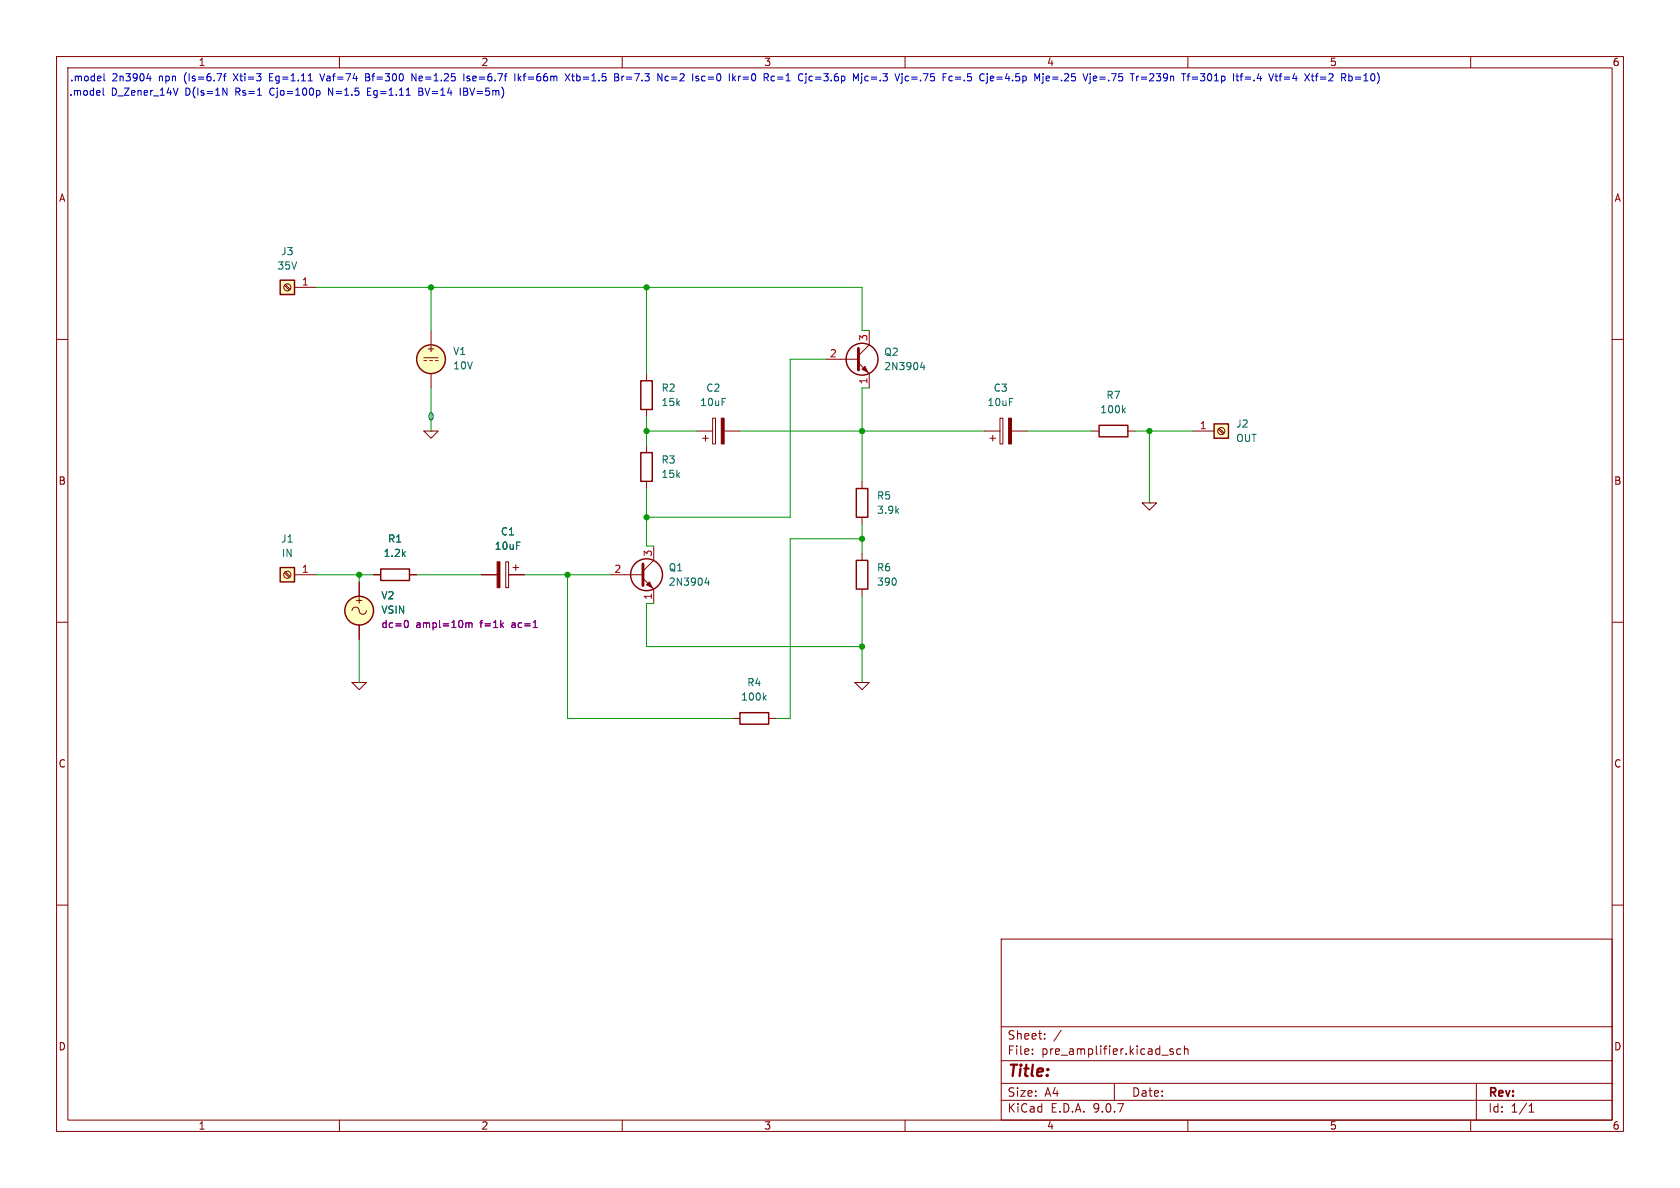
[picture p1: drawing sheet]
(kicad_sch
 (version 20250114)
 (generator "eeschema")
 (generator_version "9.0")
 (paper "A4")
 (lib_symbols
  (symbol "Connector:Screw_Terminal_01x01"
   (pin_names
    (offset 1.016) (hide yes)) (exclude_from_sim no) (in_bom yes) (on_board yes)
   (property "Reference" "J" (at 0 2.54 0) (effects (font (size 1.27 1.27))))
   (property "Value" "Screw_Terminal_01x01" (at 0 -2.54 0) (effects (font (size 1.27 1.27))))
   (property "Footprint" "" (at 0 0 0) (effects (font (size 1.27 1.27)) (hide yes)))
   (property "Datasheet" "~" (at 0 0 0) (effects (font (size 1.27 1.27)) (hide yes)))
   (property "Description" "Generic screw terminal, single row, 01x01, script generated (kicad-library-utils/schlib/autogen/connector/)" (at 0 0 0) (effects (font (size 1.27 1.27)) (hide yes)))
   (symbol "Screw_Terminal_01x01_1_1"
    (rectangle (start -1.27 1.27) (end 1.27 -1.27) (stroke (width 0.254) (type default)) (fill (type background)))
    (polyline (pts (xy -0.5334 0.3302) (xy 0.3302 -0.508)) (stroke (width 0.1524) (type default)) (fill (type none)))
    (polyline (pts (xy -0.3556 0.508) (xy 0.508 -0.3302)) (stroke (width 0.1524) (type default)) (fill (type none)))
    (circle (center 0 0) (radius 0.635) (stroke (width 0.1524) (type default)) (fill (type none)))
    (pin passive line (at -5.08 0 0) (length 3.81) (name "Pin_1" (effects (font (size 1.27 1.27)))) (number "1" (effects (font (size 1.27 1.27))))))
   (embedded_fonts no))
  (symbol "Device:C_Polarized"
   (pin_numbers (hide yes))
   (pin_names
    (offset 0.254)) (exclude_from_sim no) (in_bom yes) (on_board yes)
   (property "Reference" "C" (at 0.635 2.54 0) (effects (font (size 1.27 1.27)) (justify left)))
   (property "Value" "C_Polarized" (at 0.635 -2.54 0) (effects (font (size 1.27 1.27)) (justify left)))
   (property "Footprint" "" (at 0.9652 -3.81 0) (effects (font (size 1.27 1.27)) (hide yes)))
   (property "Datasheet" "~" (at 0 0 0) (effects (font (size 1.27 1.27)) (hide yes)))
   (property "Description" "Polarized capacitor" (at 0 0 0) (effects (font (size 1.27 1.27)) (hide yes)))
   (symbol "C_Polarized_0_1"
    (rectangle (start -2.286 0.508) (end 2.286 1.016) (stroke (width 0) (type default)) (fill (type none)))
    (polyline (pts (xy -1.778 2.286) (xy -0.762 2.286)) (stroke (width 0) (type default)) (fill (type none)))
    (polyline (pts (xy -1.27 2.794) (xy -1.27 1.778)) (stroke (width 0) (type default)) (fill (type none)))
    (rectangle (start 2.286 -0.508) (end -2.286 -1.016) (stroke (width 0) (type default)) (fill (type outline))))
   (symbol "C_Polarized_1_1"
    (pin passive line (at 0 3.81 270) (length 2.794) (name "~" (effects (font (size 1.27 1.27)))) (number "1" (effects (font (size 1.27 1.27)))))
    (pin passive line (at 0 -3.81 90) (length 2.794) (name "~" (effects (font (size 1.27 1.27)))) (number "2" (effects (font (size 1.27 1.27))))))
   (embedded_fonts no))
  (symbol "Device:R"
   (pin_numbers (hide yes))
   (pin_names
    (offset 0)) (exclude_from_sim no) (in_bom yes) (on_board yes)
   (property "Reference" "R" (at 2.032 0 90) (effects (font (size 1.27 1.27))))
   (property "Value" "R" (at 0 0 90) (effects (font (size 1.27 1.27))))
   (property "Footprint" "" (at -1.778 0 90) (effects (font (size 1.27 1.27)) (hide yes)))
   (property "Datasheet" "~" (at 0 0 0) (effects (font (size 1.27 1.27)) (hide yes)))
   (property "Description" "Resistor" (at 0 0 0) (effects (font (size 1.27 1.27)) (hide yes)))
   (symbol "R_0_1"
    (rectangle (start -1.016 -2.54) (end 1.016 2.54) (stroke (width 0.254) (type default)) (fill (type none))))
   (symbol "R_1_1"
    (pin passive line (at 0 3.81 270) (length 1.27) (name "~" (effects (font (size 1.27 1.27)))) (number "1" (effects (font (size 1.27 1.27)))))
    (pin passive line (at 0 -3.81 90) (length 1.27) (name "~" (effects (font (size 1.27 1.27)))) (number "2" (effects (font (size 1.27 1.27))))))
   (embedded_fonts no))
  (symbol "Simulation_SPICE:0"
   (power)
   (pin_numbers (hide yes))
   (pin_names
    (offset 0) (hide yes)) (exclude_from_sim no) (in_bom yes) (on_board yes)
   (property "Reference" "#GND" (at 0 -5.08 0) (effects (font (size 1.27 1.27)) (hide yes)))
   (property "Value" "0" (at 0 -2.54 0) (effects (font (size 1.27 1.27))))
   (property "Footprint" "" (at 0 0 0) (effects (font (size 1.27 1.27)) (hide yes)))
   (property "Datasheet" "https://ngspice.sourceforge.io/docs/ngspice-html-manual/manual.xhtml#subsec_Circuit_elements__device" (at 0 -10.16 0) (effects (font (size 1.27 1.27)) (hide yes)))
   (property "Description" "0V reference potential for simulation" (at 0 -7.62 0) (effects (font (size 1.27 1.27)) (hide yes)))
   (symbol "0_0_1"
    (polyline (pts (xy -1.27 0) (xy 0 -1.27) (xy 1.27 0) (xy -1.27 0)) (stroke (width 0) (type default)) (fill (type none))))
   (symbol "0_1_1"
    (pin power_in line (at 0 0 0) (length 0) (name "~" (effects (font (size 1.016 1.016)))) (number "1" (effects (font (size 1.016 1.016))))))
   (embedded_fonts no))
  (symbol "Simulation_SPICE:VDC"
   (pin_numbers (hide yes))
   (pin_names
    (offset 0.0254)) (exclude_from_sim no) (in_bom yes) (on_board yes)
   (property "Reference" "V" (at 2.54 2.54 0) (effects (font (size 1.27 1.27)) (justify left)))
   (property "Value" "1" (at 2.54 0 0) (effects (font (size 1.27 1.27)) (justify left)))
   (property "Footprint" "" (at 0 0 0) (effects (font (size 1.27 1.27)) (hide yes)))
   (property "Datasheet" "https://ngspice.sourceforge.io/docs/ngspice-html-manual/manual.xhtml#sec_Independent_Sources_for" (at 0 0 0) (effects (font (size 1.27 1.27)) (hide yes)))
   (property "Description" "Voltage source, DC" (at 0 0 0) (effects (font (size 1.27 1.27)) (hide yes)))
   (property "Sim.Pins" "1=+ 2=-" (at 0 0 0) (effects (font (size 1.27 1.27)) (hide yes)))
   (property "Sim.Type" "DC" (at 0 0 0) (effects (font (size 1.27 1.27)) (hide yes)))
   (property "Sim.Device" "V" (at 0 0 0) (effects (font (size 1.27 1.27)) (justify left) (hide yes)))
   (symbol "VDC_0_0"
    (polyline (pts (xy -1.27 0.254) (xy 1.27 0.254)) (stroke (width 0) (type default)) (fill (type none)))
    (polyline (pts (xy -0.762 -0.254) (xy -1.27 -0.254)) (stroke (width 0) (type default)) (fill (type none)))
    (polyline (pts (xy 0.254 -0.254) (xy -0.254 -0.254)) (stroke (width 0) (type default)) (fill (type none)))
    (polyline (pts (xy 1.27 -0.254) (xy 0.762 -0.254)) (stroke (width 0) (type default)) (fill (type none)))
    (text "+" (at 0 1.905 0) (effects (font (size 1.27 1.27)))))
   (symbol "VDC_0_1"
    (circle (center 0 0) (radius 2.54) (stroke (width 0.254) (type default)) (fill (type background))))
   (symbol "VDC_1_1"
    (pin passive line (at 0 5.08 270) (length 2.54) (name "~" (effects (font (size 1.27 1.27)))) (number "1" (effects (font (size 1.27 1.27)))))
    (pin passive line (at 0 -5.08 90) (length 2.54) (name "~" (effects (font (size 1.27 1.27)))) (number "2" (effects (font (size 1.27 1.27))))))
   (embedded_fonts no))
  (symbol "Simulation_SPICE:VSIN"
   (pin_numbers (hide yes))
   (pin_names
    (offset 0.0254)) (exclude_from_sim no) (in_bom yes) (on_board yes)
   (property "Reference" "V" (at 2.54 2.54 0) (effects (font (size 1.27 1.27)) (justify left)))
   (property "Value" "VSIN" (at 2.54 0 0) (effects (font (size 1.27 1.27)) (justify left)))
   (property "Footprint" "" (at 0 0 0) (effects (font (size 1.27 1.27)) (hide yes)))
   (property "Datasheet" "https://ngspice.sourceforge.io/docs/ngspice-html-manual/manual.xhtml#sec_Independent_Sources_for" (at 0 0 0) (effects (font (size 1.27 1.27)) (hide yes)))
   (property "Description" "Voltage source, sinusoidal" (at 0 0 0) (effects (font (size 1.27 1.27)) (hide yes)))
   (property "Sim.Pins" "1=+ 2=-" (at 0 0 0) (effects (font (size 1.27 1.27)) (hide yes)))
   (property "Sim.Params" "dc=0 ampl=1 f=1k ac=1" (at 2.54 -2.54 0) (effects (font (size 1.27 1.27)) (justify left)))
   (property "Sim.Type" "SIN" (at 0 0 0) (effects (font (size 1.27 1.27)) (hide yes)))
   (property "Sim.Device" "V" (at 0 0 0) (effects (font (size 1.27 1.27)) (justify left) (hide yes)))
   (symbol "VSIN_0_0"
    (arc (start -1.27 0) (mid -0.635 0.6323) (end 0 0) (stroke (width 0) (type default)) (fill (type none)))
    (arc (start 1.27 0) (mid 0.635 -0.6323) (end 0 0) (stroke (width 0) (type default)) (fill (type none)))
    (text "+" (at 0 1.905 0) (effects (font (size 1.27 1.27)))))
   (symbol "VSIN_0_1"
    (circle (center 0 0) (radius 2.54) (stroke (width 0.254) (type default)) (fill (type background))))
   (symbol "VSIN_1_1"
    (pin passive line (at 0 5.08 270) (length 2.54) (name "~" (effects (font (size 1.27 1.27)))) (number "1" (effects (font (size 1.27 1.27)))))
    (pin passive line (at 0 -5.08 90) (length 2.54) (name "~" (effects (font (size 1.27 1.27)))) (number "2" (effects (font (size 1.27 1.27))))))
   (embedded_fonts no))
  (symbol "Transistor_BJT:2N3904"
   (pin_names
    (offset 0) (hide yes)) (exclude_from_sim no) (in_bom yes) (on_board yes)
   (property "Reference" "Q" (at 5.08 1.905 0) (effects (font (size 1.27 1.27)) (justify left)))
   (property "Value" "2N3904" (at 5.08 0 0) (effects (font (size 1.27 1.27)) (justify left)))
   (property "Footprint" "Package_TO_SOT_THT:TO-92_Inline" (at 5.08 -1.905 0) (effects (font (size 1.27 1.27)
    (italic yes)) (justify left) (hide yes)))
   (property "Datasheet" "https://www.onsemi.com/pub/Collateral/2N3903-D.PDF" (at 0 0 0) (effects (font (size 1.27 1.27)) (justify left) (hide yes)))
   (property "Description" "0.2A Ic, 40V Vce, Small Signal NPN Transistor, TO-92" (at 0 0 0) (effects (font (size 1.27 1.27)) (hide yes)))
   (property "Sim.Device" "NPN" (at 0 0 0) (effects (font (size 1.27 1.27)) (hide yes)))
   (property "Sim.Pins" "1=E 2=B 3=C" (at 0 0 0) (effects (font (size 1.27 1.27)) (hide yes)))
   (symbol "2N3904_0_1"
    (polyline (pts (xy -2.54 0) (xy 0.635 0)) (stroke (width 0) (type default)) (fill (type none)))
    (polyline (pts (xy 0.635 1.905) (xy 0.635 -1.905)) (stroke (width 0.508) (type default)) (fill (type none)))
    (circle (center 1.27 0) (radius 2.8194) (stroke (width 0.254) (type default)) (fill (type none))))
   (symbol "2N3904_1_1"
    (polyline (pts (xy 0.635 0.635) (xy 2.54 2.54)) (stroke (width 0) (type default)) (fill (type none)))
    (polyline (pts (xy 0.635 -0.635) (xy 2.54 -2.54)) (stroke (width 0) (type default)) (fill (type none)))
    (polyline (pts (xy 1.27 -1.778) (xy 1.778 -1.27) (xy 2.286 -2.286) (xy 1.27 -1.778)) (stroke (width 0) (type default)) (fill (type outline)))
    (pin input line (at -5.08 0 0) (length 2.54) (name "B" (effects (font (size 1.27 1.27)))) (number "2" (effects (font (size 1.27 1.27)))))
    (pin passive line (at 2.54 5.08 270) (length 2.54) (name "C" (effects (font (size 1.27 1.27)))) (number "3" (effects (font (size 1.27 1.27)))))
    (pin passive line (at 2.54 -5.08 90) (length 2.54) (name "E" (effects (font (size 1.27 1.27)))) (number "1" (effects (font (size 1.27 1.27))))))
   (embedded_fonts no)))
 (text ".model 2n3904 npn (Is=6.7f Xti=3 Eg=1.11 Vaf=74 Bf=300 Ne=1.25 Ise=6.7f Ikf=66m Xtb=1.5 Br=7.3 Nc=2 Isc=0 Ikr=0 Rc=1 Cjc=3.6p Mjc=.3 Vjc=.75 Fc=.5 Cje=4.5p Mje=.25 Vje=.75 Tr=239n Tf=301p Itf=.4 Vtf=4 Xtf=2 Rb=10)"
  (exclude_from_sim no)
  (at 128.27 13.97 0)
  (effects (font (size 1.27 1.27))))
 (text ".model D_Zener_14V D(Is=1N Rs=1 Cjo=100p N=1.5 Eg=1.11 BV=14 IBV=5m)"
  (exclude_from_sim no)
  (at 50.8 16.51 0)
  (effects (font (size 1.27 1.27))))
 (junction
  (at 152.4 76.2)
  (diameter 0)
  (color 0 0 0 0))
 (junction
  (at 152.4 114.3)
  (diameter 0)
  (color 0 0 0 0))
 (junction
  (at 100.33 101.6)
  (diameter 0)
  (color 0 0 0 0))
 (junction
  (at 63.5 101.6)
  (diameter 0)
  (color 0 0 0 0))
 (junction
  (at 114.3 76.2)
  (diameter 0)
  (color 0 0 0 0))
 (junction
  (at 76.2 50.8)
  (diameter 0)
  (color 0 0 0 0))
 (junction
  (at 203.2 76.2)
  (diameter 0)
  (color 0 0 0 0))
 (junction
  (at 152.4 95.25)
  (diameter 0)
  (color 0 0 0 0))
 (junction
  (at 114.3 91.44)
  (diameter 0)
  (color 0 0 0 0))
 (junction
  (at 114.3 50.8)
  (diameter 0)
  (color 0 0 0 0))
 (wire
  (pts (xy 92.71 101.6) (xy 100.33 101.6))
  (stroke (width 0) (type default)))
 (wire
  (pts (xy 73.66 101.6) (xy 85.09 101.6))
  (stroke (width 0) (type default)))
 (wire
  (pts (xy 100.33 101.6) (xy 107.95 101.6))
  (stroke (width 0) (type default)))
 (wire
  (pts (xy 114.3 114.3) (xy 152.4 114.3))
  (stroke (width 0) (type default)))
 (wire
  (pts (xy 114.3 76.2) (xy 114.3 78.74))
  (stroke (width 0) (type default)))
 (wire
  (pts (xy 76.2 50.8) (xy 76.2 58.42))
  (stroke (width 0) (type default)))
 (wire
  (pts (xy 152.4 76.2) (xy 152.4 85.09))
  (stroke (width 0) (type default)))
 (wire
  (pts (xy 203.2 76.2) (xy 203.2 88.9))
  (stroke (width 0) (type default)))
 (wire
  (pts (xy 153.67 58.42) (xy 152.4 58.42))
  (stroke (width 0) (type default)))
 (wire
  (pts (xy 100.33 101.6) (xy 100.33 127))
  (stroke (width 0) (type default)))
 (wire
  (pts (xy 100.33 127) (xy 129.54 127))
  (stroke (width 0) (type default)))
 (wire
  (pts (xy 152.4 114.3) (xy 152.4 120.65))
  (stroke (width 0) (type default)))
 (wire
  (pts (xy 203.2 76.2) (xy 210.82 76.2))
  (stroke (width 0) (type default)))
 (wire
  (pts (xy 115.57 106.68) (xy 114.3 106.68))
  (stroke (width 0) (type default)))
 (wire
  (pts (xy 114.3 106.68) (xy 114.3 114.3))
  (stroke (width 0) (type default)))
 (wire
  (pts (xy 76.2 68.58) (xy 76.2 76.2))
  (stroke (width 0) (type default)))
 (wire
  (pts (xy 152.4 114.3) (xy 152.4 105.41))
  (stroke (width 0) (type default)))
 (wire
  (pts (xy 115.57 96.52) (xy 114.3 96.52))
  (stroke (width 0) (type default)))
 (wire
  (pts (xy 152.4 92.71) (xy 152.4 95.25))
  (stroke (width 0) (type default)))
 (wire
  (pts (xy 181.61 76.2) (xy 193.04 76.2))
  (stroke (width 0) (type default)))
 (wire
  (pts (xy 152.4 95.25) (xy 152.4 97.79))
  (stroke (width 0) (type default)))
 (wire
  (pts (xy 114.3 73.66) (xy 114.3 76.2))
  (stroke (width 0) (type default)))
 (wire
  (pts (xy 114.3 91.44) (xy 114.3 96.52))
  (stroke (width 0) (type default)))
 (wire
  (pts (xy 114.3 86.36) (xy 114.3 91.44))
  (stroke (width 0) (type default)))
 (wire
  (pts (xy 114.3 76.2) (xy 123.19 76.2))
  (stroke (width 0) (type default)))
 (wire
  (pts (xy 63.5 101.6) (xy 63.5 102.87))
  (stroke (width 0) (type default)))
 (wire
  (pts (xy 153.67 68.58) (xy 152.4 68.58))
  (stroke (width 0) (type default)))
 (wire
  (pts (xy 130.81 76.2) (xy 152.4 76.2))
  (stroke (width 0) (type default)))
 (wire
  (pts (xy 114.3 91.44) (xy 139.7 91.44))
  (stroke (width 0) (type default)))
 (wire
  (pts (xy 152.4 76.2) (xy 173.99 76.2))
  (stroke (width 0) (type default)))
 (wire
  (pts (xy 139.7 95.25) (xy 139.7 127))
  (stroke (width 0) (type default)))
 (wire
  (pts (xy 152.4 68.58) (xy 152.4 76.2))
  (stroke (width 0) (type default)))
 (wire
  (pts (xy 139.7 91.44) (xy 139.7 63.5))
  (stroke (width 0) (type default)))
 (wire
  (pts (xy 139.7 63.5) (xy 146.05 63.5))
  (stroke (width 0) (type default)))
 (wire
  (pts (xy 55.88 101.6) (xy 63.5 101.6))
  (stroke (width 0) (type default)))
 (wire
  (pts (xy 139.7 127) (xy 137.16 127))
  (stroke (width 0) (type default)))
 (wire
  (pts (xy 114.3 50.8) (xy 114.3 66.04))
  (stroke (width 0) (type default)))
 (wire
  (pts (xy 55.88 50.8) (xy 76.2 50.8))
  (stroke (width 0) (type default)))
 (wire
  (pts (xy 152.4 95.25) (xy 139.7 95.25))
  (stroke (width 0) (type default)))
 (wire
  (pts (xy 114.3 50.8) (xy 152.4 50.8))
  (stroke (width 0) (type default)))
 (wire
  (pts (xy 63.5 101.6) (xy 66.04 101.6))
  (stroke (width 0) (type default)))
 (wire
  (pts (xy 152.4 50.8) (xy 152.4 58.42))
  (stroke (width 0) (type default)))
 (wire
  (pts (xy 76.2 50.8) (xy 114.3 50.8))
  (stroke (width 0) (type default)))
 (wire
  (pts (xy 200.66 76.2) (xy 203.2 76.2))
  (stroke (width 0) (type default)))
 (wire
  (pts (xy 63.5 113.03) (xy 63.5 120.65))
  (stroke (width 0) (type default)))
 (symbol
  (lib_id "Device:R")
  (at 196.85 76.2 90)
  (unit 1)
  (exclude_from_sim no)
  (in_bom yes)
  (on_board yes)
  (dnp no)
  (fields_autoplaced yes)
  (property "Reference" "R7" (at 196.85 69.85 90) (effects (font (size 1.27 1.27))))
  (property "Value" "100k" (at 196.85 72.39 90) (effects (font (size 1.27 1.27))))
  (property "Footprint" "" (at 196.85 77.978 90) (effects (font (size 1.27 1.27)) (hide yes)))
  (property "Datasheet" "~" (at 196.85 76.2 0) (effects (font (size 1.27 1.27)) (hide yes)))
  (property "Description" "Resistor" (at 196.85 76.2 0) (effects (font (size 1.27 1.27)) (hide yes)))
  (pin "2")
  (pin "1")
  (instances (project "" (path "" (reference "R7") (unit 1)))))
 (symbol
  (lib_id "Device:R")
  (at 152.4 101.6 0)
  (unit 1)
  (exclude_from_sim no)
  (in_bom yes)
  (on_board yes)
  (dnp no)
  (fields_autoplaced yes)
  (property "Reference" "R6" (at 154.94 100.3299 0) (effects (font (size 1.27 1.27)) (justify left)))
  (property "Value" "390" (at 154.94 102.8699 0) (effects (font (size 1.27 1.27)) (justify left)))
  (property "Footprint" "" (at 150.622 101.6 90) (effects (font (size 1.27 1.27)) (hide yes)))
  (property "Datasheet" "~" (at 152.4 101.6 0) (effects (font (size 1.27 1.27)) (hide yes)))
  (property "Description" "Resistor" (at 152.4 101.6 0) (effects (font (size 1.27 1.27)) (hide yes)))
  (pin "1")
  (pin "2")
  (instances (project "" (path "" (reference "R6") (unit 1))) (project "pre_amplifier" (path "" (reference "R6") (unit 1)))))
 (symbol
  (lib_id "Device:R")
  (at 69.85 101.6 270)
  (unit 1)
  (exclude_from_sim no)
  (in_bom yes)
  (on_board yes)
  (dnp no)
  (fields_autoplaced yes)
  (property "Reference" "R1" (at 69.85 95.25 90) (effects (font (size 1.27 1.27))))
  (property "Value" "1.2k" (at 69.85 97.79 90) (effects (font (size 1.27 1.27))))
  (property "Footprint" "" (at 69.85 99.822 90) (effects (font (size 1.27 1.27)) (hide yes)))
  (property "Datasheet" "~" (at 69.85 101.6 0) (effects (font (size 1.27 1.27)) (hide yes)))
  (property "Description" "Resistor" (at 69.85 101.6 0) (effects (font (size 1.27 1.27)) (hide yes)))
  (pin "2")
  (pin "1")
  (instances (project "" (path "" (reference "R8") (unit 1))) (project "pre_amplifier" (path "" (reference "R1") (unit 1)))))
 (symbol
  (lib_id "Transistor_BJT:2N3904")
  (at 151.13 63.5 0)
  (unit 1)
  (exclude_from_sim no)
  (in_bom yes)
  (on_board yes)
  (dnp no)
  (fields_autoplaced yes)
  (property "Reference" "Q2" (at 156.21 62.2299 0) (effects (font (size 1.27 1.27)) (justify left)))
  (property "Value" "2N3904" (at 156.21 64.7699 0) (effects (font (size 1.27 1.27)) (justify left)))
  (property "Footprint" "Package_TO_SOT_THT:TO-92_Inline" (at 156.21 65.405 0) (effects (font (size 1.27 1.27)
    (italic yes)) (justify left) (hide yes)))
  (property "Datasheet" "https://www.onsemi.com/pub/Collateral/2N3903-D.PDF" (at 151.13 63.5 0) (effects (font (size 1.27 1.27)) (justify left) (hide yes)))
  (property "Description" "0.2A Ic, 40V Vce, Small Signal NPN Transistor, TO-92" (at 151.13 63.5 0) (effects (font (size 1.27 1.27)) (hide yes)))
  (property "Sim.Device" "NPN" (at 151.13 63.5 0) (effects (font (size 1.27 1.27)) (hide yes)))
  (property "Sim.Pins" "1=E 2=B 3=C" (at 151.13 63.5 0) (effects (font (size 1.27 1.27)) (hide yes)))
  (property "Sim.Type" "GUMMELPOON" (at 151.13 63.5 0) (effects (font (size 1.27 1.27)) (hide yes)))
  (pin "3")
  (pin "2")
  (pin "1")
  (instances (project "" (path "" (reference "Q2") (unit 1))) (project "pre_amplifier" (path "" (reference "Q2") (unit 1)))))
 (symbol
  (lib_id "Simulation_SPICE:0")
  (at 203.2 88.9 0)
  (unit 1)
  (exclude_from_sim no)
  (in_bom yes)
  (on_board yes)
  (dnp no)
  (fields_autoplaced yes)
  (property "Reference" "#GND01" (at 203.2 93.98 0) (effects (font (size 1.27 1.27)) (hide yes)))
  (property "Value" "0" (at 203.2 86.36 0) (effects (font (size 1.27 1.27)) (hide yes)))
  (property "Footprint" "" (at 203.2 88.9 0) (effects (font (size 1.27 1.27)) (hide yes)))
  (property "Datasheet" "https://ngspice.sourceforge.io/docs/ngspice-html-manual/manual.xhtml#subsec_Circuit_elements__device" (at 203.2 99.06 0) (effects (font (size 1.27 1.27)) (hide yes)))
  (property "Description" "0V reference potential for simulation" (at 203.2 96.52 0) (effects (font (size 1.27 1.27)) (hide yes)))
  (pin "1")
  (instances (project "" (path "" (reference "#GND01") (unit 1)))))
 (symbol
  (lib_id "Simulation_SPICE:VDC")
  (at 76.2 63.5 0)
  (unit 1)
  (exclude_from_sim no)
  (in_bom yes)
  (on_board yes)
  (dnp no)
  (fields_autoplaced yes)
  (property "Reference" "V1" (at 80.01 62.1001 0) (effects (font (size 1.27 1.27)) (justify left)))
  (property "Value" "10V" (at 80.01 64.6401 0) (effects (font (size 1.27 1.27)) (justify left)))
  (property "Footprint" "" (at 76.2 63.5 0) (effects (font (size 1.27 1.27)) (hide yes)))
  (property "Datasheet" "https://ngspice.sourceforge.io/docs/ngspice-html-manual/manual.xhtml#sec_Independent_Sources_for" (at 76.2 63.5 0) (effects (font (size 1.27 1.27)) (hide yes)))
  (property "Description" "Voltage source, DC" (at 76.2 63.5 0) (effects (font (size 1.27 1.27)) (hide yes)))
  (property "Sim.Pins" "1=+ 2=-" (at 76.2 63.5 0) (effects (font (size 1.27 1.27)) (hide yes)))
  (property "Sim.Type" "DC" (at 76.2 63.5 0) (effects (font (size 1.27 1.27)) (hide yes)))
  (property "Sim.Device" "V" (at 76.2 63.5 0) (effects (font (size 1.27 1.27)) (justify left) (hide yes)))
  (pin "2")
  (pin "1")
  (instances (project "" (path "" (reference "V1") (unit 1)))))
 (symbol
  (lib_id "Simulation_SPICE:0")
  (at 63.5 120.65 0)
  (unit 1)
  (exclude_from_sim no)
  (in_bom yes)
  (on_board yes)
  (dnp no)
  (fields_autoplaced yes)
  (property "Reference" "#GND02" (at 63.5 125.73 0) (effects (font (size 1.27 1.27)) (hide yes)))
  (property "Value" "0" (at 63.5 118.11 0) (effects (font (size 1.27 1.27)) (hide yes)))
  (property "Footprint" "" (at 63.5 120.65 0) (effects (font (size 1.27 1.27)) (hide yes)))
  (property "Datasheet" "https://ngspice.sourceforge.io/docs/ngspice-html-manual/manual.xhtml#subsec_Circuit_elements__device" (at 63.5 130.81 0) (effects (font (size 1.27 1.27)) (hide yes)))
  (property "Description" "0V reference potential for simulation" (at 63.5 128.27 0) (effects (font (size 1.27 1.27)) (hide yes)))
  (pin "1")
  (instances (project "" (path "" (reference "#GND02") (unit 1)))))
 (symbol
  (lib_id "Device:C_Polarized")
  (at 177.8 76.2 90)
  (unit 1)
  (exclude_from_sim no)
  (in_bom yes)
  (on_board yes)
  (dnp no)
  (fields_autoplaced yes)
  (property "Reference" "C3" (at 176.911 68.58 90) (effects (font (size 1.27 1.27))))
  (property "Value" "10uF" (at 176.911 71.12 90) (effects (font (size 1.27 1.27))))
  (property "Footprint" "" (at 181.61 75.2348 0) (effects (font (size 1.27 1.27)) (hide yes)))
  (property "Datasheet" "~" (at 177.8 76.2 0) (effects (font (size 1.27 1.27)) (hide yes)))
  (property "Description" "Polarized Capacitor" (at 177.8 76.2 0) (effects (font (size 1.27 1.27)) (hide yes)))
  (pin "2")
  (pin "1")
  (instances (project "" (path "" (reference "C5") (unit 1))) (project "pre_amplifier" (path "" (reference "C3") (unit 1)))))
 (symbol
  (lib_id "Device:R")
  (at 114.3 82.55 0)
  (unit 1)
  (exclude_from_sim no)
  (in_bom yes)
  (on_board yes)
  (dnp no)
  (fields_autoplaced yes)
  (property "Reference" "R3" (at 116.84 81.2799 0) (effects (font (size 1.27 1.27)) (justify left)))
  (property "Value" "15k" (at 116.84 83.8199 0) (effects (font (size 1.27 1.27)) (justify left)))
  (property "Footprint" "" (at 112.522 82.55 90) (effects (font (size 1.27 1.27)) (hide yes)))
  (property "Datasheet" "~" (at 114.3 82.55 0) (effects (font (size 1.27 1.27)) (hide yes)))
  (property "Description" "Resistor" (at 114.3 82.55 0) (effects (font (size 1.27 1.27)) (hide yes)))
  (pin "2")
  (pin "1")
  (instances (project "" (path "" (reference "R3") (unit 1))) (project "pre_amplifier" (path "" (reference "R3") (unit 1)))))
 (symbol
  (lib_id "Connector:Screw_Terminal_01x01")
  (at 50.8 101.6 180)
  (unit 1)
  (exclude_from_sim yes)
  (in_bom yes)
  (on_board yes)
  (dnp no)
  (fields_autoplaced yes)
  (property "Reference" "J1" (at 50.8 95.25 0) (effects (font (size 1.27 1.27))))
  (property "Value" "IN" (at 50.8 97.79 0) (effects (font (size 1.27 1.27))))
  (property "Footprint" "" (at 50.8 101.6 0) (effects (font (size 1.27 1.27)) (hide yes)))
  (property "Datasheet" "~" (at 50.8 101.6 0) (effects (font (size 1.27 1.27)) (hide yes)))
  (property "Description" "Generic screw terminal, single row, 01x01, script generated (kicad-library-utils/schlib/autogen/connector/)" (at 50.8 101.6 0) (effects (font (size 1.27 1.27)) (hide yes)))
  (pin "1")
  (instances (project "" (path "" (reference "J1") (unit 1)))))
 (symbol
  (lib_id "Device:R")
  (at 114.3 69.85 0)
  (unit 1)
  (exclude_from_sim no)
  (in_bom yes)
  (on_board yes)
  (dnp no)
  (fields_autoplaced yes)
  (property "Reference" "R2" (at 116.84 68.5799 0) (effects (font (size 1.27 1.27)) (justify left)))
  (property "Value" "15k" (at 116.84 71.1199 0) (effects (font (size 1.27 1.27)) (justify left)))
  (property "Footprint" "" (at 112.522 69.85 90) (effects (font (size 1.27 1.27)) (hide yes)))
  (property "Datasheet" "~" (at 114.3 69.85 0) (effects (font (size 1.27 1.27)) (hide yes)))
  (property "Description" "Resistor" (at 114.3 69.85 0) (effects (font (size 1.27 1.27)) (hide yes)))
  (pin "1")
  (pin "2")
  (instances (project "" (path "" (reference "R4") (unit 1))) (project "pre_amplifier" (path "" (reference "R2") (unit 1)))))
 (symbol
  (lib_id "Connector:Screw_Terminal_01x01")
  (at 215.9 76.2 0)
  (unit 1)
  (exclude_from_sim yes)
  (in_bom yes)
  (on_board yes)
  (dnp no)
  (fields_autoplaced yes)
  (property "Reference" "J2" (at 218.44 74.9299 0) (effects (font (size 1.27 1.27)) (justify left)))
  (property "Value" "OUT" (at 218.44 77.4699 0) (effects (font (size 1.27 1.27)) (justify left)))
  (property "Footprint" "" (at 215.9 76.2 0) (effects (font (size 1.27 1.27)) (hide yes)))
  (property "Datasheet" "~" (at 215.9 76.2 0) (effects (font (size 1.27 1.27)) (hide yes)))
  (property "Description" "Generic screw terminal, single row, 01x01, script generated (kicad-library-utils/schlib/autogen/connector/)" (at 215.9 76.2 0) (effects (font (size 1.27 1.27)) (hide yes)))
  (pin "1")
  (instances (project "" (path "" (reference "J2") (unit 1)))))
 (symbol
  (lib_id "Connector:Screw_Terminal_01x01")
  (at 50.8 50.8 180)
  (unit 1)
  (exclude_from_sim yes)
  (in_bom yes)
  (on_board yes)
  (dnp no)
  (fields_autoplaced yes)
  (property "Reference" "J3" (at 50.8 44.45 0) (effects (font (size 1.27 1.27))))
  (property "Value" "35V" (at 50.8 46.99 0) (effects (font (size 1.27 1.27))))
  (property "Footprint" "" (at 50.8 50.8 0) (effects (font (size 1.27 1.27)) (hide yes)))
  (property "Datasheet" "~" (at 50.8 50.8 0) (effects (font (size 1.27 1.27)) (hide yes)))
  (property "Description" "Generic screw terminal, single row, 01x01, script generated (kicad-library-utils/schlib/autogen/connector/)" (at 50.8 50.8 0) (effects (font (size 1.27 1.27)) (hide yes)))
  (pin "1")
  (instances (project "" (path "" (reference "J3") (unit 1)))))
 (symbol
  (lib_id "Device:C_Polarized")
  (at 127 76.2 90)
  (unit 1)
  (exclude_from_sim no)
  (in_bom yes)
  (on_board yes)
  (dnp no)
  (fields_autoplaced yes)
  (property "Reference" "C2" (at 126.111 68.58 90) (effects (font (size 1.27 1.27))))
  (property "Value" "10uF" (at 126.111 71.12 90) (effects (font (size 1.27 1.27))))
  (property "Footprint" "" (at 130.81 75.2348 0) (effects (font (size 1.27 1.27)) (hide yes)))
  (property "Datasheet" "~" (at 127 76.2 0) (effects (font (size 1.27 1.27)) (hide yes)))
  (property "Description" "Polarized capacitor" (at 127 76.2 0) (effects (font (size 1.27 1.27)) (hide yes)))
  (pin "2")
  (pin "1")
  (instances (project "" (path "" (reference "C4") (unit 1))) (project "pre_amplifier" (path "" (reference "C2") (unit 1)))))
 (symbol
  (lib_id "Device:C_Polarized")
  (at 88.9 101.6 270)
  (unit 1)
  (exclude_from_sim no)
  (in_bom yes)
  (on_board yes)
  (dnp no)
  (fields_autoplaced yes)
  (property "Reference" "C1" (at 89.789 93.98 90) (effects (font (size 1.27 1.27))))
  (property "Value" "10uF" (at 89.789 96.52 90) (effects (font (size 1.27 1.27))))
  (property "Footprint" "" (at 85.09 102.5652 0) (effects (font (size 1.27 1.27)) (hide yes)))
  (property "Datasheet" "~" (at 88.9 101.6 0) (effects (font (size 1.27 1.27)) (hide yes)))
  (property "Description" "Polarized capacitor" (at 88.9 101.6 0) (effects (font (size 1.27 1.27)) (hide yes)))
  (pin "2")
  (pin "1")
  (instances (project "" (path "" (reference "C3") (unit 1))) (project "pre_amplifier" (path "" (reference "C1") (unit 1)))))
 (symbol
  (lib_id "Device:R")
  (at 152.4 88.9 0)
  (unit 1)
  (exclude_from_sim no)
  (in_bom yes)
  (on_board yes)
  (dnp no)
  (fields_autoplaced yes)
  (property "Reference" "R5" (at 154.94 87.6299 0) (effects (font (size 1.27 1.27)) (justify left)))
  (property "Value" "3.9k" (at 154.94 90.1699 0) (effects (font (size 1.27 1.27)) (justify left)))
  (property "Footprint" "" (at 150.622 88.9 90) (effects (font (size 1.27 1.27)) (hide yes)))
  (property "Datasheet" "~" (at 152.4 88.9 0) (effects (font (size 1.27 1.27)) (hide yes)))
  (property "Description" "Resistor" (at 152.4 88.9 0) (effects (font (size 1.27 1.27)) (hide yes)))
  (pin "2")
  (pin "1")
  (instances (project "" (path "" (reference "R5") (unit 1))) (project "pre_amplifier" (path "" (reference "R5") (unit 1)))))
 (symbol
  (lib_id "Simulation_SPICE:0")
  (at 76.2 76.2 0)
  (unit 1)
  (exclude_from_sim no)
  (in_bom yes)
  (on_board yes)
  (dnp no)
  (fields_autoplaced yes)
  (property "Reference" "#GND03" (at 76.2 81.28 0) (effects (font (size 1.27 1.27)) (hide yes)))
  (property "Value" "0" (at 76.2 73.66 0) (effects (font (size 1.27 1.27))))
  (property "Footprint" "" (at 76.2 76.2 0) (effects (font (size 1.27 1.27)) (hide yes)))
  (property "Datasheet" "https://ngspice.sourceforge.io/docs/ngspice-html-manual/manual.xhtml#subsec_Circuit_elements__device" (at 76.2 86.36 0) (effects (font (size 1.27 1.27)) (hide yes)))
  (property "Description" "0V reference potential for simulation" (at 76.2 83.82 0) (effects (font (size 1.27 1.27)) (hide yes)))
  (pin "1")
  (instances (project "" (path "" (reference "#GND03") (unit 1)))))
 (symbol
  (lib_id "Simulation_SPICE:VSIN")
  (at 63.5 107.95 0)
  (unit 1)
  (exclude_from_sim no)
  (in_bom yes)
  (on_board yes)
  (dnp no)
  (fields_autoplaced yes)
  (property "Reference" "V2" (at 67.31 105.2801 0) (effects (font (size 1.27 1.27)) (justify left)))
  (property "Value" "VSIN" (at 67.31 107.8201 0) (effects (font (size 1.27 1.27)) (justify left)))
  (property "Footprint" "" (at 63.5 107.95 0) (effects (font (size 1.27 1.27)) (hide yes)))
  (property "Datasheet" "https://ngspice.sourceforge.io/docs/ngspice-html-manual/manual.xhtml#sec_Independent_Sources_for" (at 63.5 107.95 0) (effects (font (size 1.27 1.27)) (hide yes)))
  (property "Description" "Voltage source, sinusoidal" (at 63.5 107.95 0) (effects (font (size 1.27 1.27)) (hide yes)))
  (property "Sim.Pins" "1=+ 2=-" (at 63.5 107.95 0) (effects (font (size 1.27 1.27)) (hide yes)))
  (property "Sim.Params" "dc=0 ampl=10m f=1k ac=1" (at 67.31 110.3601 0) (effects (font (size 1.27 1.27)) (justify left)))
  (property "Sim.Type" "SIN" (at 63.5 107.95 0) (effects (font (size 1.27 1.27)) (hide yes)))
  (property "Sim.Device" "V" (at 63.5 107.95 0) (effects (font (size 1.27 1.27)) (justify left) (hide yes)))
  (pin "1")
  (pin "2")
  (instances (project "" (path "" (reference "V2") (unit 1)))))
 (symbol
  (lib_id "Device:R")
  (at 133.35 127 90)
  (unit 1)
  (exclude_from_sim no)
  (in_bom yes)
  (on_board yes)
  (dnp no)
  (fields_autoplaced yes)
  (property "Reference" "R4" (at 133.35 120.65 90) (effects (font (size 1.27 1.27))))
  (property "Value" "100k" (at 133.35 123.19 90) (effects (font (size 1.27 1.27))))
  (property "Footprint" "" (at 133.35 128.778 90) (effects (font (size 1.27 1.27)) (hide yes)))
  (property "Datasheet" "~" (at 133.35 127 0) (effects (font (size 1.27 1.27)) (hide yes)))
  (property "Description" "Resistor" (at 133.35 127 0) (effects (font (size 1.27 1.27)) (hide yes)))
  (pin "2")
  (pin "1")
  (instances (project "" (path "" (reference "R7") (unit 1))) (project "pre_amplifier" (path "" (reference "R4") (unit 1)))))
 (symbol
  (lib_id "Simulation_SPICE:0")
  (at 152.4 120.65 0)
  (unit 1)
  (exclude_from_sim no)
  (in_bom yes)
  (on_board yes)
  (dnp no)
  (fields_autoplaced yes)
  (property "Reference" "#GND0101" (at 152.4 125.73 0) (effects (font (size 1.27 1.27)) (hide yes)))
  (property "Value" "0" (at 152.4 118.11 0) (effects (font (size 1.27 1.27)) (hide yes)))
  (property "Footprint" "" (at 152.4 120.65 0) (effects (font (size 1.27 1.27)) (hide yes)))
  (property "Datasheet" "https://ngspice.sourceforge.io/docs/ngspice-html-manual/manual.xhtml#subsec_Circuit_elements__device" (at 152.4 130.81 0) (effects (font (size 1.27 1.27)) (hide yes)))
  (property "Description" "0V reference potential for simulation" (at 152.4 128.27 0) (effects (font (size 1.27 1.27)) (hide yes)))
  (pin "1")
  (instances (project "" (path "" (reference "#GND01") (unit 1))) (project "pre_amplifier" (path "" (reference "#GND0101") (unit 1)))))
 (symbol
  (lib_id "Transistor_BJT:2N3904")
  (at 113.03 101.6 0)
  (unit 1)
  (exclude_from_sim no)
  (in_bom yes)
  (on_board yes)
  (dnp no)
  (fields_autoplaced yes)
  (property "Reference" "Q1" (at 118.11 100.3299 0) (effects (font (size 1.27 1.27)) (justify left)))
  (property "Value" "2N3904" (at 118.11 102.8699 0) (effects (font (size 1.27 1.27)) (justify left)))
  (property "Footprint" "Package_TO_SOT_THT:TO-92_Inline" (at 118.11 103.505 0) (effects (font (size 1.27 1.27)
    (italic yes)) (justify left) (hide yes)))
  (property "Datasheet" "https://www.onsemi.com/pub/Collateral/2N3903-D.PDF" (at 113.03 101.6 0) (effects (font (size 1.27 1.27)) (justify left) (hide yes)))
  (property "Description" "0.2A Ic, 40V Vce, Small Signal NPN Transistor, TO-92" (at 113.03 101.6 0) (effects (font (size 1.27 1.27)) (hide yes)))
  (property "Sim.Device" "NPN" (at 113.03 101.6 0) (effects (font (size 1.27 1.27)) (hide yes)))
  (property "Sim.Pins" "1=E 2=B 3=C" (at 113.03 101.6 0) (effects (font (size 1.27 1.27)) (hide yes)))
  (property "Sim.Type" "GUMMELPOON" (at 113.03 101.6 0) (effects (font (size 1.27 1.27)) (hide yes)))
  (pin "2")
  (pin "1")
  (pin "3")
  (instances (project "" (path "" (reference "Q1") (unit 1))) (project "pre_amplifier" (path "" (reference "Q1") (unit 1)))))
 (sheet_instances
  (path ""
   (page "1")))
 (embedded_fonts no))
